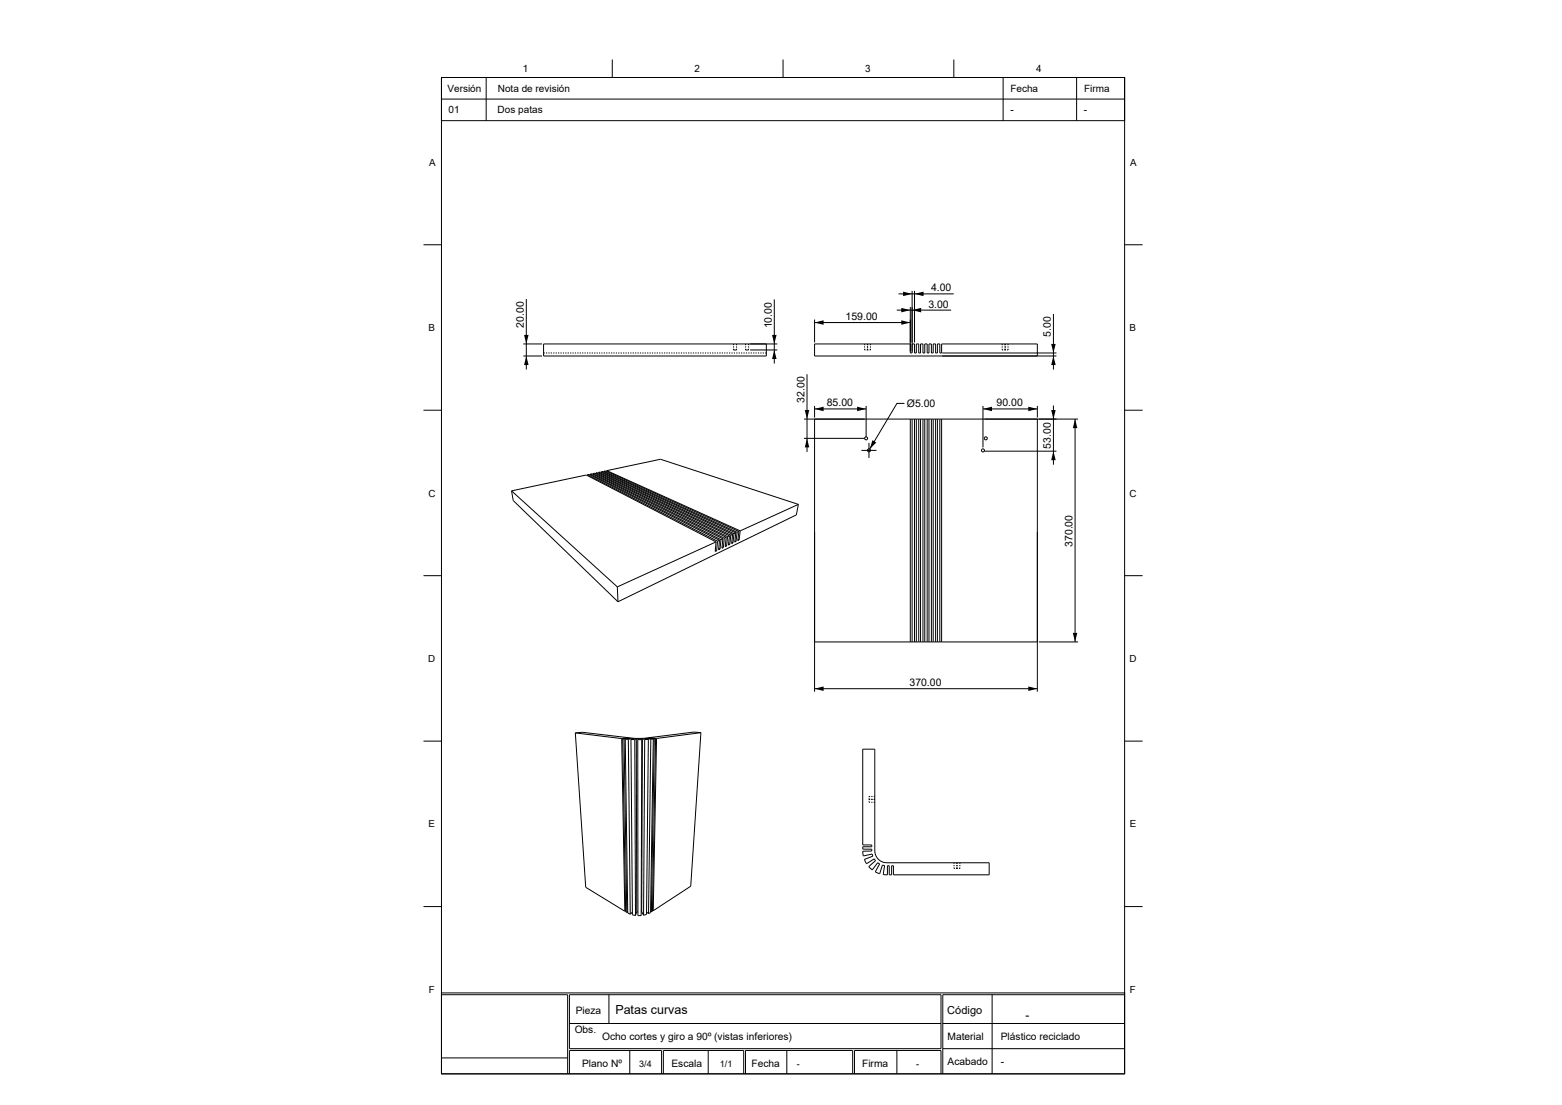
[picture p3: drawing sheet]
<svg xmlns="http://www.w3.org/2000/svg" width="420mm" height="297mm" viewBox="0 0 420 297" stroke-linecap="round" stroke-linejoin="round" font-family="sans-serif">
<g fill="none" stroke="#000" stroke-width=".27">
<path d="M164.6 16v4.8M210.6 16v4.8M256.5 16v4.8M118.7 20.8h183.7v11.6h-183.7zM118.7 20.8h183.7v267.8h-183.7zM118.7 26.6h183.7M130.7 20.8v11.6M269.7 20.8v11.6M289.5 20.8v11.6M113.9 65.8h4.8M241.6 79h14.8M245.3 78.2v16.7h-.5v-12.4"/>
<path d="M245.9 78.2v13.8M302.4 65.8h4.8M140.7 92.4h5.1M140.7 95.7h5.1M141.5 80.4v18.9M146.2 94.9h.3M146.8 94.9h.3M147.5 94.9h.3M148.1 94.9h.3M148.7 94.9h.4M149.4 94.9h.3M150 94.9h.4"/>
<path d="M150.7 94.9h.3M151.3 94.9h.4M152 94.9h.3M152.6 94.9h.4M153.3 94.9h.3M153.9 94.9h.4M154.6 94.9h.3M155.2 94.9h.3M155.9 94.9h.3M156.5 94.9h.3M157.2 94.9h.3M157.8 94.9h.3"/>
<path d="M158.5 94.9h.3M159.1 94.9h.3M159.8 94.9h.3M160.4 94.9h.3M161.1 94.9h.3M161.7 94.9h.3M162.3 94.9h.4M163 94.9h.3M163.6 94.9h.4M164.3 94.9h.3M164.9 94.9h.4M165.6 94.9h.3"/>
<path d="M166.2 94.9h.4M166.9 94.9h.3M167.5 94.9h.4M168.2 94.9h.3M168.8 94.9h.3M169.5 94.9h.3M170.1 94.9h.3M170.8 94.9h.3M171.4 94.9h.3M172.1 94.9h.3M172.7 94.9h.3M173.4 94.9h.3"/>
<path d="M174 94.9h.3M174.7 94.9h.3M175.3 94.9h.3M175.9 94.9h.4M176.6 94.9h.3M177.2 94.9h.4M177.9 94.9h.3M178.5 94.9h.4M179.2 94.9h.3M179.8 94.9h.4M180.5 94.9h.3M181.1 94.9h.4"/>
<path d="M181.8 94.9h.3M182.4 94.9h.3M183.1 94.9h.3M183.7 94.9h.3M184.4 94.9h.3M185 94.9h.3M185.7 94.9h.3M186.3 94.9h.3M187 94.9h.3M187.6 94.9h.3M188.3 94.9h.3M188.9 94.9h.3"/>
<path d="M189.5 94.9h.4M190.2 94.9h.3M190.8 94.9h.4M191.5 94.9h.3M192.1 94.9h.4M192.8 94.9h.3M193.4 94.9h.4M194.1 94.9h.3M194.7 94.9h.4M195.4 94.9h.3M196 94.9h.3M196.7 94.9h.3"/>
<path d="M197.2 93.7v.4h.8v-.4M197.2 92.4v.4M197.2 93.1v.3M197.3 94.9h.3M198 94.9h.3M198 92.4v.4M198 93.1v.3M198.6 94.9h.3M199.3 94.9h.3M199.9 94.9h.3M200.5 93.7v.4h.8v-.4M200.5 92.4v.4"/>
<path d="M200.5 93.1v.3M200.6 94.9h.3M201.2 94.9h.3M201.3 92.4v.4M201.3 93.1v.3M201.7 94.1h7.3M201.8 94.9h.4M202.5 94.9h.3M203.1 94.9h.4M203.8 94.9h.3M204.4 94.9h.4M205.1 94.9h.3"/>
<path d="M205.7 94.9h.4M206.1 92.4v3.3h-59.9v-3.3h62.8M208.2 80.5v17.2M219 85.9v6.1M219 86.7h25.8M232.5 93.7v.4h.2M232.5 92.4v.4M232.5 93.1v.3M233 94.1h.5M233.2 92.4v.4M233.2 93.1v.3M233.2 93.7v.4"/>
<path d="M233.3 92.4v.4M233.3 93.1v.3M233.3 93.7v.4M234.1 92.4v.4M234.1 93.1v.3M234.1 93.7v.4h-.3M241.1 83.4h14.6M244.8 92.4h-25.8v3.3h65.1M245.3 92.4h.6v2.5h.5v-2.5h.6v2.5h.5v-2.5h.7v2.5h.5v-2.5h.6v2.5h.5v-2.5h.6v2.5h.5v-2.5h.7v2.5h.5v-2.5h.6v2.5h.5v-2.5h25.7v3.3M253.3 94.9h30.8M269.5 92.4v.4M269.5 93.1v.3"/>
<path d="M269.5 93.7v.4h.2M270 94.1h.5M270.2 92.4v.4M270.2 93.1v.3M270.2 93.7v.4M270.3 92.4v.4M270.3 93.1v.3M270.3 93.7v.4M271 92.4v.4M271 93.1v.3M271 93.7v.4h-.2M283.3 84.4v14.9"/>
<path d="M113.9 110.3h4.8M216.2 112.6h73.7M216.2 117.8h16.3M217 100.6v20.9M219 109.1v3.1M219 112.6v73.3M219 109.9h13.9M232.9 109.1v8.3M233.7 119v4.1M243.2 108.4h-2l-7.3 12.3M244.8 112.6v59.9M245.3 112.6v59.9"/>
<path d="M245.9 112.6v59.9M246.4 112.6v59.9M247 112.6v59.9M247.5 112.6v59.9M248.2 112.6v59.9M248.7 112.6v59.9M249.3 112.6v59.9M249.8 112.6v59.9M250.4 112.6v59.9M250.9 112.6v59.9M251.6 112.6v59.9M252.1 112.6v59.9"/>
<path d="M252.7 112.6v59.9M253.2 112.6v59.9M264.3 109.9h14.6M264.3 109.1v11.1M278.9 109.1v3.1M278.9 112.6v73.3M283.3 109v15.9M289.1 112.6v59.9M302.4 110.3h4.8M137.5 131.9l20.1-4.2 34.9 17.9M137.5 131.9l.5 2.6 28.2 27.2M137.5 131.9l28.5 25.8"/>
<path d="M158 127.6l.4-.1 35.1 17.7M158 127.6l34.9 17.9M158 127.6v.3M158.7 127.4l.5-.1 35.2 17.5M158.7 127.4l35.2 17.7M158.7 127.4l.1 .3M159.5 127.3l.4-.1 35.4 17.2M159.5 127.3l35.3 17.3M159.5 127.3v.2M160.2 127.1l.1 .3M160.2 127.1l.5-.1 35.4 17M160.2 127.1l35.4 17.1"/>
<path d="M161 127v.2M161 127l.4-.1 35.6 16.7M161 127l35.5 16.8M161.7 126.8v.2M161.7 126.8l.4-.1 35.7 16.5M161.7 126.8l35.7 16.7M162.4 126.7l.1 .2M162.4 126.7l.5-.1 35.8 16.3M162.4 126.7l35.8 16.4M163.2 126.5v.2M163.2 126.5l14.4-3.1 37.1 12.2M163.2 126.5l35.8 16.2"/>
<path d="M214.7 135.6l-15.7 7.1M214.7 135.6l-.6 2.8-47.9 23.3M231.6 121.1h4.1M264.7 121.3h19.4M113.9 154.7h4.8M166 157.7l.2 4M192.3 147.8l.4 .2M192.5 145.6l-26.5 12.1M192.5 145.6l-.2 2.6 .4-.2M192.9 145.5l-.2 2.5M193.3 147.4l.3 .2M193.5 145.2l-.6 .3"/>
<path d="M193.5 145.2l-.3 2.6 .4-.2M193.9 145.1l-.3 2.5M194.2 147l.3 .2M194.4 144.8l-.3 2.5 .4-.1M194.4 144.8l-.5 .3M194.8 144.6l-.3 2.6M195 146.6l.4 .1M195.3 144.4l-.5 .2M195.3 144.4l-.3 2.5 .4-.2M195.6 144.2l-.2 2.5M195.9 146.2l.3 .1M196.1 144l-.5 .2"/>
<path d="M196.1 144l-.2 2.5 .3-.2M196.5 143.8l-.3 2.5M196.8 145.8l.3 .1M197 143.6l-.3 2.5 .4-.2M197 143.6l-.5 .2M197.4 143.5l-.3 2.4M197.6 145.4l.3 .1M197.8 143.2l-.2 2.5 .3-.2M197.8 143.2l-.4 .3M198.2 143.1l-.3 2.4M198.4 145l.3 .1M198.7 142.9l-.5 .2"/>
<path d="M198.7 142.9l-.3 2.4 .3-.2M199 142.7l-.3 2.4M302.4 154.7h4.8M219 172.5h59.9M279.3 172.5h10.6M113.9 199.2h4.8M154.7 197l2.8 41.5 10.5 6.4M154.7 197l12.5 1.5M167.2 198.5l.8 46.4M167.8 198.6l-.4-.1 .8 46.6 .3 .1M167.8 198.6l.7 46.6M168.1 198.6l.7 46.8 .7 .3"/>
<path d="M168.1 198.6l.8 .1M168.6 198.4h.3l-1.7 .1M168.9 198.7l.6 47M169.2 198.4l.3 .1-1.4 .1M169.2 198.4v.1M169.2 198.4l-1.4 .2M169.7 198.8h1M169.7 198.8l.3 47.1 .9 .2M170 198.5l-1.1 .2M170 198.5v.2M170 198.5h.5l-.8 .3M170.7 198.8l.2 47.3"/>
<path d="M171.1 198.6l-.4 .2M171.1 198.6l.1 46.5M171.1 198.6h.5l-.1 .2M172.6 198.8l-.2 47.3h-.9v-47.3M172.6 198.8h-1.1M172.7 198.5l-.5 .1 .4 .2M172.7 198.5l.7 .3M172.7 198.5l-.2 46.5M173.4 198.8l-.4 47.2M173.7 198.5h-.4l1 .2M173.7 198.5l1.3 .2M173.7 198.5v.1"/>
<path d="M174.3 198.7l-.5 47.1-.8 .2M174.3 198.7l-.9 .1M174.5 198.4l1.4 .2M174.5 198.4v.1M174.5 198.4h-.3l1.5 .2M175 198.7l-.6 46.9M175.1 198.3l-.3 .1 1.5 .1M175.1 198.3v.1M175.1 198.3l1.4 .2M175.7 198.6l-.8 46.6-.5 .4M175.7 198.6l-.7 .1M175.9 198.6l-.8 46.5"/>
<path d="M176.3 198.5l-.9 46.4-.3 .2M176.3 198.5l-.4 .1M176.5 198.5l-.9 46.3M188.5 196.9l-1.9-.1-7.5 .9a32.8 32.8 0 0 1-10 .6l-12.5-1.5-1.9 .2M188.5 196.9l-2.8 41.3-10.1 6.6M188.5 196.9l-12 1.6M219 185.1h59.9M302.4 199.2h4.8M232 201.4h3.2v25.2a5.2 5.2 0 0 0 1 4.4 4.1 4.1 0 0 0 3.6 .9h26.2v3.2h-25.8v-2.4h-.4v2.4h-.7v-2.4h-.5v2.4h-.5h-.6l.4-2.4-.6-.2-.8 2.3-1.1-.5 1.1-2.1-.5-.3-1.5 1.9-.7-.6-.2-.3 1.8-1.6-.4-.5-2 1.4-.6-1.2 2.3-.9-.2-.6-2.4 .6-.1-.7v-.6l2.4-.1v-.5h-2.4v-.6h2.4v-.5h-2.4zM233.7 214.6v.5M233.7 215.4v.2h.3M233.7 214.8l.3 .1"/>
<path d="M234 214.1h-.3v.2M234.3 215.6h.3M234.3 214.1h.3M234.6 214.8l-.3 .1M234.9 214.1h.3M234.9 214.8l.3 .1M234.9 215.6h.3M256.5 233.1v.3h.2M256.5 231.9v.3M256.5 232.5v.3M257.1 233.4h.4M257.3 231.9v.3"/>
<path d="M257.3 232.5v.3M257.3 233.1v.3M258.1 231.9v.3M258.1 232.5v.3M258.1 233.1v.3h-.2M113.9 243.7h4.8M168.2 244.8l-.2 .1M168.8 245.1l-.3 .1M170 245.2l-.5 .5M171.2 245.1l-.3 1M171.2 245.1h.3M172.5 245l-.1 .1"/>
<path d="M172.5 245l.5 1M173.8 245.1l.6 .5M174.9 245l.2 .1M175.4 244.7l.2 .1M302.4 243.7h4.8M118.7 266.9h183.7v21.7h-183.7zM118.7 267.4h33.9v21.2M153.1 267.4h99.9v14.5h-99.9zM153.1 275.1h99.9M163.7 267.4v7.7M253.5 275.1h48.9M266.8 267.4v21.2"/>
<path d="M302.4 267.4h-48.9v21.2M118.7 284.3h33.9M153.1 288.6v-6.3h24.8v6.3M169.3 282.3v6.3M178.4 288.6v-6.3h21.6v6.3M190.4 282.3v6.3M200.5 288.6v-6.3h28.8v6.3M211.6 282.3v6.3M229.8 288.6v-6.3h23.2v6.3M241.2 282.3v6.3M253.5 281.9h48.9"/>
<circle cx="232.9" cy="117.8" r=".4"/>
<circle cx="265.1" cy="117.8" r=".4"/>
<circle cx="233.7" cy="121.1" r=".4"/>
<circle cx="264.3" cy="121.1" r=".4"/>
</g>
<g fill="#000">
<path d="M242.8 78.4l2.5 .6-2.5 .6zM245.9 79l2.4-.6v1.2zM140.9 90h1.2l-.6 2.4zM141.5 95.7l.6 2.4h-1.2zM207.6 90h1.2l-.6 2.4zM208.2 94.1l.6 2.4h-1.2zM219 86.7l2.5-.6v1.2zM242.3 86.1l2.5 .6-2.5 .6zM242.3 82.7l2.5 .7-2.5 .6zM245.3 83.4l2.4-.7v1.3zM282.6 92.4h1.3l-.6 2.5zM283.3 95.7l.6 2.4h-1.3z"/>
<path d="M217 117.8l.6 2.4h-1.2zM216.4 110.2h1.2l-.6 2.4zM219 109.9l2.5-.6v1.2zM230.5 109.3l2.4 .6-2.4 .6zM264.3 109.9l2.4-.6v1.2zM276.5 109.3l2.4 .6-2.4 .6zM282.6 110.2h1.3l-.6 2.4zM289.1 112.6l.6 2.5h-1.2zM234.6 118.3l1 .6-1.7 1.8zM283.3 121.3l.6 2.4h-1.3zM288.5 170.1h1.2l-.6 2.4zM219 185.1l2.5-.6v1.2z"/>
<path d="M276.5 184.5l2.4 .6-2.4 .6z"/>
</g>
<text font-size="3.4" x="165.5" y="272.6">Patas curvas</text>
<text font-size="3.1" x="275.7" y="273.9">-</text>
<text font-size="3" x="254.7" y="272.6">Código</text>
<g font-size="2.8">
<text x="249.6" y="82.7">3.00</text>
<text x="250.4" y="78.3">4.00</text>
<text x="140.8" y="88" transform="rotate(-90 140.8 88)">20.00</text>
<text x="207.5" y="88.3" transform="rotate(-90 207.5 88.3)">10.00</text>
<text x="227.4" y="86">159.00</text>
<text x="282.6" y="90.5" transform="rotate(-90 282.6 90.5)">5.00</text>
<text x="216.3" y="108.3" transform="rotate(-90 216.3 108.3)">32.00</text>
<text x="222.3" y="109.2">85.00</text>
<text x="243.8" y="109.4">Ø5.00</text>
<text x="268" y="109.2">90.00</text>
<text x="282.6" y="120.6" transform="rotate(-90 282.6 120.6)">53.00</text>
<text x="288.4" y="147" transform="rotate(-90 288.4 147)">370.00</text>
<text x="244.6" y="184.4">370.00</text>
</g>
<g font-size="2.7">
<text x="120.3" y="24.7">Versión</text>
<text x="133.8" y="24.7">Nota de revisión</text>
<text x="271.7" y="24.7">Fecha</text>
<text x="291.5" y="24.7">Firma</text>
<text x="120.6" y="30.5">01</text>
<text x="133.8" y="30.5">Dos patas</text>
<text x="271.7" y="30.5">-</text>
<text x="291.4" y="30.5">-</text>
<text x="154.8" y="272.5">Pieza</text>
<text x="154.5" y="277.8">Obs.</text>
<text x="161.9" y="279.6">Ocho cortes y giro a 90º (vistas inferiores)</text>
<text x="254.8" y="279.4">Material</text>
<text x="269.1" y="279.5">Plástico reciclado</text>
<text x="156.5" y="286.8">Plano Nº</text>
<text x="180.5" y="286.8">Escala</text>
<text x="202.1" y="286.8">Fecha</text>
<text x="231.8" y="286.7">Firma</text>
<text x="254.8" y="286.2">Acabado</text>
<text x="269.1" y="286.1">-</text>
</g>
<g font-size="2.6">
<text x="140.5" y="19.4">1</text>
<text x="186.7" y="19.4">2</text>
<text x="232.6" y="19.4">3</text>
<text x="278.7" y="19.4">4</text>
<text x="115.4" y="44.5">A</text>
<text x="303.9" y="44.5">A</text>
<text x="115.2" y="89">B</text>
<text x="303.7" y="89">B</text>
<text x="115.2" y="133.5">C</text>
<text x="303.7" y="133.5">C</text>
<text x="115.2" y="177.9">D</text>
<text x="303.7" y="177.9">D</text>
<text x="115.2" y="222.4">E</text>
<text x="303.8" y="222.4">E</text>
<text x="115.3" y="266.9">F</text>
<text x="303.8" y="266.9">F</text>
</g>
<g font-size="2.4">
<text x="171.9" y="286.8">3/4</text>
<text x="193.6" y="286.8">1/1</text>
<text x="214.3" y="286.8">-</text>
<text x="246.4" y="286.7">-</text>
</g>
</svg>
